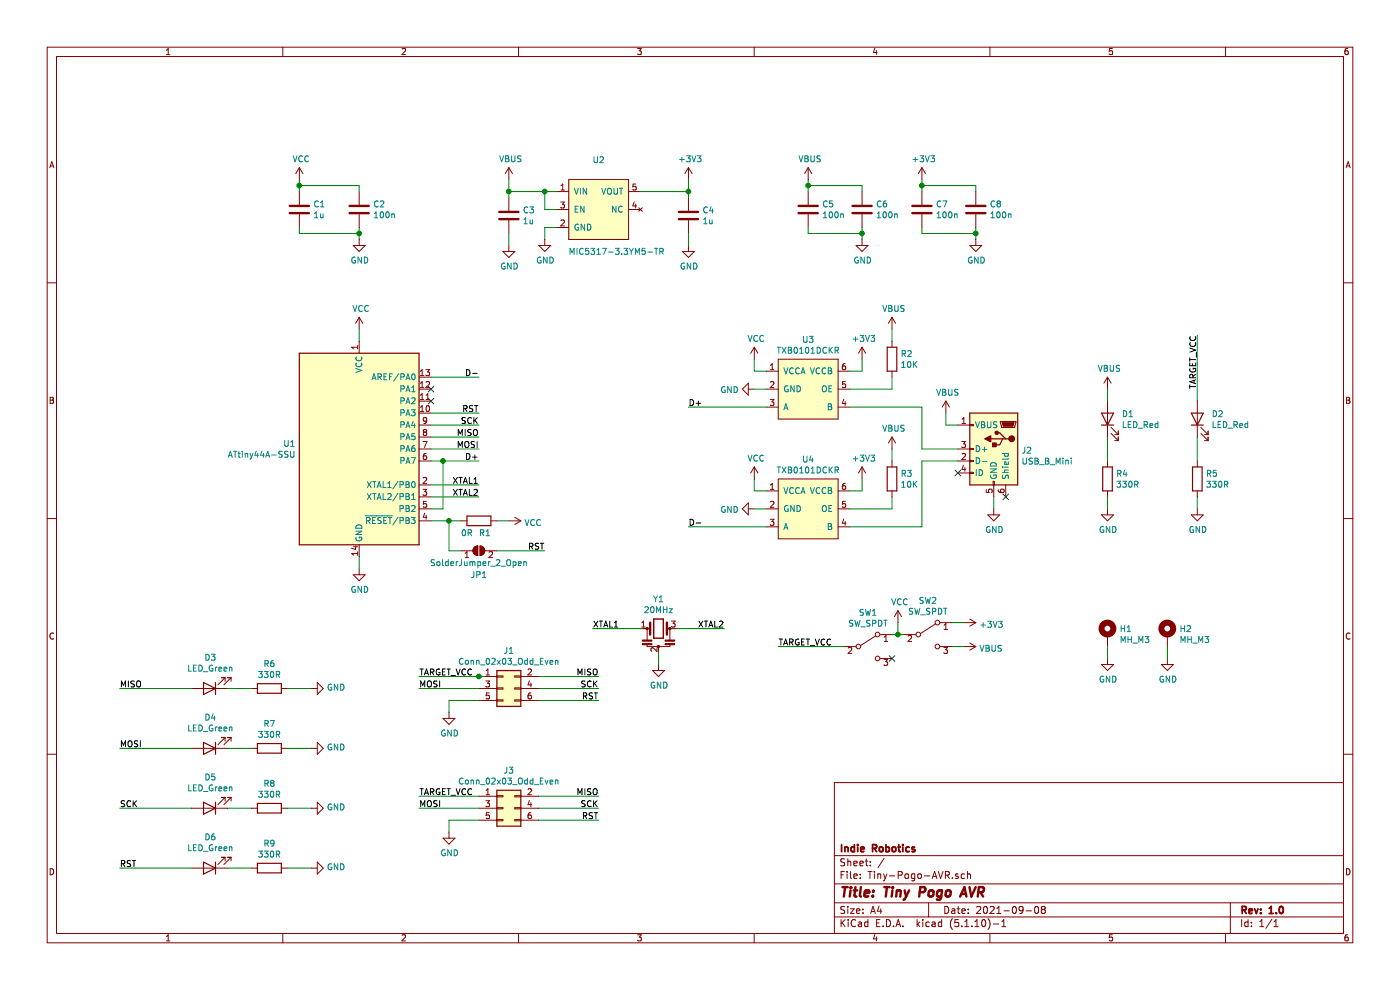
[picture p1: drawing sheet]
EESchema Schematic File Version 4
EELAYER 30 0
EELAYER END
$Descr A4 11693 8268
encoding utf-8
Sheet 1 1
Title "Tiny Pogo AVR"
Date "2021-09-08"
Rev "1.0"
Comp "Indie Robotics"
Comment1 ""
Comment2 ""
Comment3 ""
Comment4 ""
$EndDescr
$Comp
L MCU_Microchip_ATtiny:ATtiny44A-SSU U1
U 1 1
P 3000 3750
F 0 "U1" H 2470 3796 50  0000 R CNN
F 1 "ATtiny44A-SSU" H 2470 3705 50  0000 R CNN
F 2 "Package_SO:SOIC-14_3.9x8.7mm_P1.27mm" H 3000 3750 50  0001 C CIN
F 3 "http://ww1.microchip.com/downloads/en/DeviceDoc/doc8183.pdf" H 3000 3750 50  0001 C CNN
	1    3000 3750
	1    0    0    -1  
$EndComp
$Comp
L power:GND #PWR06
U 1 1
P 3000 4750
F 0 "#PWR06" H 3000 4500 50  0001 C CNN
F 1 "GND" H 3005 4577 50  0000 C CNN
F 2 "" H 3000 4750 50  0001 C CNN
F 3 "" H 3000 4750 50  0001 C CNN
	1    3000 4750
	1    0    0    -1  
$EndComp
$Comp
L HRG-KICAD-SCHEM-LIB:TXB0101DCKR U3
U 1 1
P 6750 3250
F 0 "U3" H 6750 3665 50  0000 C CNN
F 1 "TXB0101DCKR" H 6750 3574 50  0000 C CNN
F 2 "HRG-KICAD-FOOTP-LIB:SC70-6" H 8200 3450 50  0001 C CNN
F 3 "https://www.ti.com/lit/ds/symlink/txb0101.pdf" H 6750 3600 50  0001 C CNN
F 4 "no" H 6750 3250 50  0001 C CNN "Generic_Part"
F 5 "Texas Instruments" H 8600 3550 50  0001 C CNN "Manufacturer"
F 6 "TXB0101DCKR" H 8600 3550 50  0001 C CNN "Part_Number"
F 7 "1-Bit Bidirectional Level-Shifting and Voltage Translator" H 8600 3550 50  0001 C CNN "Description"
	1    6750 3250
	1    0    0    -1  
$EndComp
$Comp
L Connector:USB_B_Mini J2
U 1 1
P 8300 3750
F 0 "J2" H 8070 3739 50  0000 R CNN
F 1 "USB_B_Mini" H 8070 3648 50  0000 R CNN
F 2 "HRG-KICAD-FOOTP-LIB:USB_Mini-B_Wuerth_65100516121_Horizontal" H 8450 3700 50  0001 C CNN
F 3 "https://www.we-online.com/katalog/datasheet/65100516121.pdf" H 8450 3700 50  0001 C CNN
	1    8300 3750
	-1   0    0    -1  
$EndComp
$Comp
L HRG-KICAD-SCHEM-LIB:TXB0101DCKR U4
U 1 1
P 6750 4250
F 0 "U4" H 6750 4665 50  0000 C CNN
F 1 "TXB0101DCKR" H 6750 4574 50  0000 C CNN
F 2 "HRG-KICAD-FOOTP-LIB:SC70-6" H 8200 4450 50  0001 C CNN
F 3 "https://www.ti.com/lit/ds/symlink/txb0101.pdf" H 6750 4600 50  0001 C CNN
F 4 "no" H 6750 4250 50  0001 C CNN "Generic_Part"
F 5 "Texas Instruments" H 8600 4550 50  0001 C CNN "Manufacturer"
F 6 "TXB0101DCKR" H 8600 4550 50  0001 C CNN "Part_Number"
F 7 "1-Bit Bidirectional Level-Shifting and Voltage Translator" H 8600 4550 50  0001 C CNN "Description"
	1    6750 4250
	1    0    0    -1  
$EndComp
$Comp
L power:VBUS #PWR026
U 1 1
P 7900 3450
F 0 "#PWR026" H 7900 3300 50  0001 C CNN
F 1 "VBUS" H 7915 3623 50  0000 C CNN
F 2 "" H 7900 3450 50  0001 C CNN
F 3 "" H 7900 3450 50  0001 C CNN
	1    7900 3450
	1    0    0    -1  
$EndComp
Wire Wire Line
	7100 4100 7200 4100
Wire Wire Line
	7200 4100 7200 4000
Wire Wire Line
	8000 3550 7900 3550
Wire Wire Line
	7900 3550 7900 3450
Wire Wire Line
	7100 3100 7200 3100
Wire Wire Line
	7200 3100 7200 3000
$Comp
L power:VBUS #PWR07
U 1 1
P 4250 1500
F 0 "#PWR07" H 4250 1350 50  0001 C CNN
F 1 "VBUS" H 4265 1673 50  0000 C CNN
F 2 "" H 4250 1500 50  0001 C CNN
F 3 "" H 4250 1500 50  0001 C CNN
	1    4250 1500
	1    0    0    -1  
$EndComp
Wire Wire Line
	4250 1500 4250 1600
Wire Wire Line
	4250 1600 4550 1600
$Comp
L power:+3V3 #PWR012
U 1 1
P 5750 1500
F 0 "#PWR012" H 5750 1350 50  0001 C CNN
F 1 "+3V3" H 5765 1673 50  0000 C CNN
F 2 "" H 5750 1500 50  0001 C CNN
F 3 "" H 5750 1500 50  0001 C CNN
	1    5750 1500
	1    0    0    -1  
$EndComp
Wire Wire Line
	5350 1600 5750 1600
Wire Wire Line
	5750 1600 5750 1500
$Comp
L power:+3V3 #PWR021
U 1 1
P 7200 3000
F 0 "#PWR021" H 7200 2850 50  0001 C CNN
F 1 "+3V3" H 7215 3173 50  0000 C CNN
F 2 "" H 7200 3000 50  0001 C CNN
F 3 "" H 7200 3000 50  0001 C CNN
	1    7200 3000
	1    0    0    -1  
$EndComp
$Comp
L power:+3V3 #PWR022
U 1 1
P 7200 4000
F 0 "#PWR022" H 7200 3850 50  0001 C CNN
F 1 "+3V3" H 7215 4173 50  0000 C CNN
F 2 "" H 7200 4000 50  0001 C CNN
F 3 "" H 7200 4000 50  0001 C CNN
	1    7200 4000
	1    0    0    -1  
$EndComp
Wire Wire Line
	6400 4100 6300 4100
Wire Wire Line
	6300 4100 6300 4000
Wire Wire Line
	6400 3100 6300 3100
Wire Wire Line
	6300 3100 6300 3000
Wire Wire Line
	3000 2850 3000 2750
Wire Wire Line
	3000 4750 3000 4650
$Comp
L power:GND #PWR015
U 1 1
P 6300 3250
F 0 "#PWR015" H 6300 3000 50  0001 C CNN
F 1 "GND" V 6305 3122 50  0000 R CNN
F 2 "" H 6300 3250 50  0001 C CNN
F 3 "" H 6300 3250 50  0001 C CNN
	1    6300 3250
	0    1    1    0   
$EndComp
Wire Wire Line
	6300 3250 6400 3250
Wire Wire Line
	7100 3400 7700 3400
Wire Wire Line
	7700 3400 7700 3750
Wire Wire Line
	7700 3750 8000 3750
Wire Wire Line
	8000 3850 7700 3850
Wire Wire Line
	7700 3850 7700 4400
Wire Wire Line
	7700 4400 7100 4400
Wire Wire Line
	6400 3400 5750 3400
Wire Wire Line
	6400 4400 5750 4400
Text Label 5750 4400 0    50   ~ 0
D-
Text Label 5750 3400 0    50   ~ 0
D+
$Comp
L power:GND #PWR017
U 1 1
P 6300 4250
F 0 "#PWR017" H 6300 4000 50  0001 C CNN
F 1 "GND" V 6305 4122 50  0000 R CNN
F 2 "" H 6300 4250 50  0001 C CNN
F 3 "" H 6300 4250 50  0001 C CNN
	1    6300 4250
	0    1    1    0   
$EndComp
Wire Wire Line
	6300 4250 6400 4250
$Comp
L power:GND #PWR010
U 1 1
P 4550 2000
F 0 "#PWR010" H 4550 1750 50  0001 C CNN
F 1 "GND" H 4555 1827 50  0000 C CNN
F 2 "" H 4550 2000 50  0001 C CNN
F 3 "" H 4550 2000 50  0001 C CNN
	1    4550 2000
	1    0    0    -1  
$EndComp
Wire Wire Line
	4550 2000 4550 1900
$Comp
L power:GND #PWR030
U 1 1
P 8300 4250
F 0 "#PWR030" H 8300 4000 50  0001 C CNN
F 1 "GND" H 8305 4077 50  0000 C CNN
F 2 "" H 8300 4250 50  0001 C CNN
F 3 "" H 8300 4250 50  0001 C CNN
	1    8300 4250
	1    0    0    -1  
$EndComp
Wire Wire Line
	8300 4250 8300 4150
NoConn ~ 8400 4150
NoConn ~ 8000 3950
$Comp
L HRG-KICAD-SCHEM-LIB:MIC5317-3.3YM5-TR U2
U 1 1
P 5000 1750
F 0 "U2" H 5000 2165 50  0000 C CNN
F 1 "MIC5317-3.3YM5-TR" H 5150 1400 50  0000 C CNN
F 2 "HRG-KICAD-FOOTP-LIB:SOT-23-5" H 6500 1950 50  0001 C CNN
F 3 "http://ww1.microchip.com/downloads/en/DeviceDoc/MIC5317.pdf" H 5200 1450 50  0001 C CNN
F 4 "Microchip" H 7450 2100 50  0001 C CNN "Manufacturer"
F 5 "MIC5317-3.3YM5-TR" H 7450 2100 50  0001 C CNN "Part Number"
F 6 "no" H 7450 2100 50  0001 C CNN "Generic Part"
F 7 "Fixed LDO Voltage Regulator, 2.5V to 6V, 155mV drop, 3.3V/150mA out, SOT-23-5" H 7450 2100 50  0001 C CNN "Description"
	1    5000 1750
	1    0    0    -1  
$EndComp
Wire Wire Line
	4550 1900 4650 1900
Wire Wire Line
	4650 1750 4550 1750
Wire Wire Line
	4550 1750 4550 1600
Connection ~ 4550 1600
Wire Wire Line
	4550 1600 4650 1600
$Comp
L KEMET_SMD:1u_0603 C1
U 1 1
P 2500 1750
F 0 "C1" H 2615 1796 50  0000 L CNN
F 1 "1u" H 2615 1705 50  0000 L CNN
F 2 "Capacitor_SMD:C_0603_1608Metric" H 3400 1650 50  0001 C CNN
F 3 "https://api.kemet.com/component-edge/download/specsheet/C0603C105K8RACTU.pdf" H 2500 1750 50  0001 C CNN
F 4 "C0603C105K8RACTU" H 3150 1950 50  0001 C CNN "Part Number"
F 5 "no" H 2800 1550 50  0001 C CNN "Generic Part"
F 6 "1u, 0603, X7R, 10V" H 3150 1850 50  0001 C CNN "Description"
F 7 "KEMET" H 2900 1450 50  0001 C CNN "Manufacturer"
	1    2500 1750
	1    0    0    -1  
$EndComp
$Comp
L KEMET_SMD:100n_0603 C2
U 1 1
P 3000 1750
F 0 "C2" H 3115 1796 50  0000 L CNN
F 1 "100n" H 3115 1705 50  0000 L CNN
F 2 "Capacitor_SMD:C_0603_1608Metric" H 3900 1650 50  0001 C CNN
F 3 "https://api.kemet.com/component-edge/download/specsheet/C0603C104J5RACTU.pdf" H 3000 1750 50  0001 C CNN
F 4 "C0603C104J5RACTU" H 3650 1950 50  0001 C CNN "Part Number"
F 5 "no" H 3300 1550 50  0001 C CNN "Generic Part"
F 6 "100n, 0603, X7R, 50V" H 3650 1850 50  0001 C CNN "Description"
F 7 "KEMET" H 3400 1450 50  0001 C CNN "Manufacturer"
	1    3000 1750
	1    0    0    -1  
$EndComp
$Comp
L KEMET_SMD:1u_0603 C3
U 1 1
P 4250 1800
F 0 "C3" H 4365 1846 50  0000 L CNN
F 1 "1u" H 4365 1755 50  0000 L CNN
F 2 "Capacitor_SMD:C_0603_1608Metric" H 5150 1700 50  0001 C CNN
F 3 "https://api.kemet.com/component-edge/download/specsheet/C0603C105K8RACTU.pdf" H 4250 1800 50  0001 C CNN
F 4 "C0603C105K8RACTU" H 4900 2000 50  0001 C CNN "Part Number"
F 5 "no" H 4550 1600 50  0001 C CNN "Generic Part"
F 6 "1u, 0603, X7R, 10V" H 4900 1900 50  0001 C CNN "Description"
F 7 "KEMET" H 4650 1500 50  0001 C CNN "Manufacturer"
	1    4250 1800
	1    0    0    -1  
$EndComp
$Comp
L KEMET_SMD:1u_0603 C4
U 1 1
P 5750 1800
F 0 "C4" H 5865 1846 50  0000 L CNN
F 1 "1u" H 5865 1755 50  0000 L CNN
F 2 "Capacitor_SMD:C_0603_1608Metric" H 6650 1700 50  0001 C CNN
F 3 "https://api.kemet.com/component-edge/download/specsheet/C0603C105K8RACTU.pdf" H 5750 1800 50  0001 C CNN
F 4 "C0603C105K8RACTU" H 6400 2000 50  0001 C CNN "Part Number"
F 5 "no" H 6050 1600 50  0001 C CNN "Generic Part"
F 6 "1u, 0603, X7R, 10V" H 6400 1900 50  0001 C CNN "Description"
F 7 "KEMET" H 6150 1500 50  0001 C CNN "Manufacturer"
	1    5750 1800
	1    0    0    -1  
$EndComp
$Comp
L KEMET_SMD:100n_0603 C5
U 1 1
P 6750 1750
F 0 "C5" H 6865 1796 50  0000 L CNN
F 1 "100n" H 6865 1705 50  0000 L CNN
F 2 "Capacitor_SMD:C_0603_1608Metric" H 7650 1650 50  0001 C CNN
F 3 "https://api.kemet.com/component-edge/download/specsheet/C0603C104J5RACTU.pdf" H 6750 1750 50  0001 C CNN
F 4 "C0603C104J5RACTU" H 7400 1950 50  0001 C CNN "Part Number"
F 5 "no" H 7050 1550 50  0001 C CNN "Generic Part"
F 6 "100n, 0603, X7R, 50V" H 7400 1850 50  0001 C CNN "Description"
F 7 "KEMET" H 7150 1450 50  0001 C CNN "Manufacturer"
	1    6750 1750
	1    0    0    -1  
$EndComp
$Comp
L KEMET_SMD:100n_0603 C6
U 1 1
P 7200 1750
F 0 "C6" H 7315 1796 50  0000 L CNN
F 1 "100n" H 7315 1705 50  0000 L CNN
F 2 "Capacitor_SMD:C_0603_1608Metric" H 8100 1650 50  0001 C CNN
F 3 "https://api.kemet.com/component-edge/download/specsheet/C0603C104J5RACTU.pdf" H 7200 1750 50  0001 C CNN
F 4 "C0603C104J5RACTU" H 7850 1950 50  0001 C CNN "Part Number"
F 5 "no" H 7500 1550 50  0001 C CNN "Generic Part"
F 6 "100n, 0603, X7R, 50V" H 7850 1850 50  0001 C CNN "Description"
F 7 "KEMET" H 7600 1450 50  0001 C CNN "Manufacturer"
	1    7200 1750
	1    0    0    -1  
$EndComp
$Comp
L KEMET_SMD:100n_0603 C7
U 1 1
P 7700 1750
F 0 "C7" H 7815 1796 50  0000 L CNN
F 1 "100n" H 7815 1705 50  0000 L CNN
F 2 "Capacitor_SMD:C_0603_1608Metric" H 8600 1650 50  0001 C CNN
F 3 "https://api.kemet.com/component-edge/download/specsheet/C0603C104J5RACTU.pdf" H 7700 1750 50  0001 C CNN
F 4 "C0603C104J5RACTU" H 8350 1950 50  0001 C CNN "Part Number"
F 5 "no" H 8000 1550 50  0001 C CNN "Generic Part"
F 6 "100n, 0603, X7R, 50V" H 8350 1850 50  0001 C CNN "Description"
F 7 "KEMET" H 8100 1450 50  0001 C CNN "Manufacturer"
	1    7700 1750
	1    0    0    -1  
$EndComp
$Comp
L KEMET_SMD:100n_0603 C8
U 1 1
P 8150 1750
F 0 "C8" H 8265 1796 50  0000 L CNN
F 1 "100n" H 8265 1705 50  0000 L CNN
F 2 "Capacitor_SMD:C_0603_1608Metric" H 9050 1650 50  0001 C CNN
F 3 "https://api.kemet.com/component-edge/download/specsheet/C0603C104J5RACTU.pdf" H 8150 1750 50  0001 C CNN
F 4 "C0603C104J5RACTU" H 8800 1950 50  0001 C CNN "Part Number"
F 5 "no" H 8450 1550 50  0001 C CNN "Generic Part"
F 6 "100n, 0603, X7R, 50V" H 8800 1850 50  0001 C CNN "Description"
F 7 "KEMET" H 8550 1450 50  0001 C CNN "Manufacturer"
	1    8150 1750
	1    0    0    -1  
$EndComp
$Comp
L Kingbright:LED_Red_0603 D1
U 1 1
P 9250 3500
F 0 "D1" V 9289 3382 50  0000 R CNN
F 1 "LED_Red" V 9198 3382 50  0000 R CNN
F 2 "LED_SMD:LED_0603_1608Metric" H 10300 3850 50  0001 C CNN
F 3 "https://www.mouser.co.uk/datasheet/2/216/APT1608SRCPRV-226086.pdf" H 9250 3500 50  0001 C CNN
F 4 "APT1608SRCPRV" H 9900 3750 50  0001 C CNN "Part Number"
F 5 "no" H 9700 3650 50  0001 C CNN "Generic Part"
F 6 "Red 0603 LED" H 9950 3550 50  0001 C CNN "Description"
F 7 "Kingbright" H 9850 3450 50  0001 C CNN "Manufacturer"
	1    9250 3500
	0    -1   -1   0   
$EndComp
$Comp
L Vishay_Res_SMD:330R_0603 R4
U 1 1
P 9250 4000
F 0 "R4" H 9320 4046 50  0000 L CNN
F 1 "330R" H 9320 3955 50  0000 L CNN
F 2 "Resistor_SMD:R_0603_1608Metric" H 10100 4050 50  0001 C CNN
F 3 "https://www.vishay.com/docs/20043/crcwhpe3.pdf" H 9250 4000 50  0001 C CNN
F 4 "CRCW0603330RFKEAHP" H 9900 4250 50  0001 C CNN "Part Number"
F 5 "no" H 9550 3800 50  0001 C CNN "Generic Part"
F 6 "330R, 0603, 1%, 0.33W" H 9900 4150 50  0001 C CNN "Description"
F 7 "Vishay" H 9600 3950 50  0001 C CNN "Manufacturer"
	1    9250 4000
	1    0    0    -1  
$EndComp
$Comp
L power:VBUS #PWR031
U 1 1
P 9250 3250
F 0 "#PWR031" H 9250 3100 50  0001 C CNN
F 1 "VBUS" H 9265 3423 50  0000 C CNN
F 2 "" H 9250 3250 50  0001 C CNN
F 3 "" H 9250 3250 50  0001 C CNN
	1    9250 3250
	1    0    0    -1  
$EndComp
$Comp
L power:GND #PWR032
U 1 1
P 9250 4250
F 0 "#PWR032" H 9250 4000 50  0001 C CNN
F 1 "GND" H 9255 4077 50  0000 C CNN
F 2 "" H 9250 4250 50  0001 C CNN
F 3 "" H 9250 4250 50  0001 C CNN
	1    9250 4250
	1    0    0    -1  
$EndComp
Wire Wire Line
	9250 4250 9250 4150
Wire Wire Line
	9250 3850 9250 3650
Wire Wire Line
	9250 3350 9250 3250
$Comp
L Connector_Generic:Conn_02x03_Odd_Even J1
U 1 1
P 4200 5750
F 0 "J1" H 4250 6067 50  0000 C CNN
F 1 "Conn_02x03_Odd_Even" H 4250 5976 50  0000 C CNN
F 2 "HRG-KICAD-FOOTP-LIB:PogoPin 2x6" H 4200 5750 50  0001 C CNN
F 3 "~" H 4200 5750 50  0001 C CNN
	1    4200 5750
	1    0    0    -1  
$EndComp
Wire Wire Line
	4000 5750 3500 5750
Wire Wire Line
	4500 5750 5000 5750
Wire Wire Line
	5000 5850 4500 5850
Wire Wire Line
	5000 5650 4500 5650
$Comp
L power:GND #PWR03
U 1 1
P 3750 5950
F 0 "#PWR03" H 3750 5700 50  0001 C CNN
F 1 "GND" H 3755 5777 50  0000 C CNN
F 2 "" H 3750 5950 50  0001 C CNN
F 3 "" H 3750 5950 50  0001 C CNN
	1    3750 5950
	1    0    0    -1  
$EndComp
Wire Wire Line
	3750 5950 3750 5850
Wire Wire Line
	4000 5850 3750 5850
Text Label 3500 5750 0    50   ~ 0
MOSI
Text Label 5000 5650 2    50   ~ 0
MISO
Text Label 5000 5750 2    50   ~ 0
SCK
Text Label 5000 5850 2    50   ~ 0
RST
Wire Wire Line
	3600 3550 4000 3550
Wire Wire Line
	4000 3450 3600 3450
Wire Wire Line
	4000 3650 3600 3650
Text Label 4000 3650 2    50   ~ 0
MISO
Text Label 4000 3550 2    50   ~ 0
SCK
Text Label 4000 3450 2    50   ~ 0
RST
Wire Wire Line
	3600 3750 4000 3750
Text Label 4000 3750 2    50   ~ 0
MOSI
Wire Wire Line
	3600 3150 4000 3150
Text Label 4000 3150 2    50   ~ 0
D-
Text Label 4000 3850 2    50   ~ 0
D+
$Comp
L Vishay_Res_SMD:0R_0603 R1
U 1 1
P 4000 4350
F 0 "R1" V 4100 4400 50  0000 C CNN
F 1 "0R" V 4100 4250 50  0000 C CNN
F 2 "Resistor_SMD:R_0603_1608Metric" H 4850 4400 50  0001 C CNN
F 3 "https://www.mouser.co.uk/datasheet/2/427/crcwhpe3-1713858.pdf" H 4000 4350 50  0001 C CNN
F 4 "CRCW06030000Z0EAHP" H 4650 4600 50  0001 C CNN "Part Number"
F 5 "no" H 4300 4150 50  0001 C CNN "Generic Part"
F 6 "0R, 0603, 1%, 0.33W" H 4650 4500 50  0001 C CNN "Description"
F 7 "Vishay" H 4350 4300 50  0001 C CNN "Manufacturer"
	1    4000 4350
	0    1    1    0   
$EndComp
Wire Wire Line
	3850 4350 3750 4350
Wire Wire Line
	4250 4350 4150 4350
$Comp
L Jumper:SolderJumper_2_Open JP1
U 1 1
P 4000 4600
F 0 "JP1" H 4000 4400 50  0000 C CNN
F 1 "SolderJumper_2_Open" H 4000 4500 50  0000 C CNN
F 2 "Jumper:SolderJumper-2_P1.3mm_Open_Pad1.0x1.5mm" H 4000 4600 50  0001 C CNN
F 3 "~" H 4000 4600 50  0001 C CNN
	1    4000 4600
	1    0    0    -1  
$EndComp
Wire Wire Line
	3850 4600 3750 4600
Wire Wire Line
	3750 4600 3750 4350
Connection ~ 3750 4350
Wire Wire Line
	3750 4350 3600 4350
Text Label 4550 4600 2    50   ~ 0
RST
Wire Wire Line
	4550 4600 4150 4600
Wire Wire Line
	3600 4250 3700 4250
Wire Wire Line
	3700 4250 3700 3850
Wire Wire Line
	3700 3850 3600 3850
Wire Wire Line
	4000 3850 3700 3850
Connection ~ 3700 3850
$Comp
L Device:Resonator Y1
U 1 1
P 5500 5250
F 0 "Y1" H 5500 5498 50  0000 C CNN
F 1 "20MHz" H 5500 5407 50  0000 C CNN
F 2 "Crystal:Resonator_muRata_DSS6-3Pin_W7.0mm_H2.5mm" H 5475 5250 50  0001 C CNN
F 3 "https://www.farnell.com/datasheets/95544.pdf" H 5475 5250 50  0001 C CNN
F 4 "C20M000000L001" H 5500 5250 50  0001 C CNN "Part Number"
F 5 "AEL" H 5500 5250 50  0001 C CNN "Manufacturer"
F 6 "Resonator, Ceramic, 20 MHz, 3 Pin, ± 0.5%, AEL ZTT Series" H 5500 5250 50  0001 C CNN "Description"
	1    5500 5250
	1    0    0    -1  
$EndComp
Wire Wire Line
	3600 4050 4000 4050
Wire Wire Line
	3600 4150 4000 4150
Text Label 4000 4050 2    50   ~ 0
XTAL1
Text Label 4000 4150 2    50   ~ 0
XTAL2
Wire Wire Line
	5350 5250 4950 5250
Wire Wire Line
	5650 5250 6050 5250
Text Label 4950 5250 0    50   ~ 0
XTAL1
Text Label 6050 5250 2    50   ~ 0
XTAL2
$Comp
L power:GND #PWR011
U 1 1
P 5500 5550
F 0 "#PWR011" H 5500 5300 50  0001 C CNN
F 1 "GND" H 5505 5377 50  0000 C CNN
F 2 "" H 5500 5550 50  0001 C CNN
F 3 "" H 5500 5550 50  0001 C CNN
	1    5500 5550
	1    0    0    -1  
$EndComp
Wire Wire Line
	5500 5550 5500 5450
NoConn ~ 3600 3250
NoConn ~ 3600 3350
$Comp
L power:GND #PWR08
U 1 1
P 4250 2050
F 0 "#PWR08" H 4250 1800 50  0001 C CNN
F 1 "GND" H 4255 1877 50  0000 C CNN
F 2 "" H 4250 2050 50  0001 C CNN
F 3 "" H 4250 2050 50  0001 C CNN
	1    4250 2050
	1    0    0    -1  
$EndComp
Wire Wire Line
	4250 2050 4250 1950
$Comp
L power:GND #PWR013
U 1 1
P 5750 2050
F 0 "#PWR013" H 5750 1800 50  0001 C CNN
F 1 "GND" H 5755 1877 50  0000 C CNN
F 2 "" H 5750 2050 50  0001 C CNN
F 3 "" H 5750 2050 50  0001 C CNN
	1    5750 2050
	1    0    0    -1  
$EndComp
Wire Wire Line
	5750 2050 5750 1950
$Comp
L power:GND #PWR029
U 1 1
P 8150 2000
F 0 "#PWR029" H 8150 1750 50  0001 C CNN
F 1 "GND" H 8155 1827 50  0000 C CNN
F 2 "" H 8150 2000 50  0001 C CNN
F 3 "" H 8150 2000 50  0001 C CNN
	1    8150 2000
	1    0    0    -1  
$EndComp
Wire Wire Line
	8150 2000 8150 1950
$Comp
L power:GND #PWR04
U 1 1
P 3000 2000
F 0 "#PWR04" H 3000 1750 50  0001 C CNN
F 1 "GND" H 3005 1827 50  0000 C CNN
F 2 "" H 3000 2000 50  0001 C CNN
F 3 "" H 3000 2000 50  0001 C CNN
	1    3000 2000
	1    0    0    -1  
$EndComp
Wire Wire Line
	3000 2000 3000 1950
Wire Wire Line
	2500 1500 2500 1550
Wire Wire Line
	2500 1550 3000 1550
Wire Wire Line
	3000 1550 3000 1600
Connection ~ 2500 1550
Wire Wire Line
	2500 1550 2500 1600
Wire Wire Line
	3000 1950 2500 1950
Wire Wire Line
	2500 1950 2500 1900
Connection ~ 3000 1950
Wire Wire Line
	3000 1950 3000 1900
Wire Wire Line
	4250 1600 4250 1650
Connection ~ 4250 1600
Wire Wire Line
	5750 1650 5750 1600
Connection ~ 5750 1600
$Comp
L power:VBUS #PWR018
U 1 1
P 6750 1500
F 0 "#PWR018" H 6750 1350 50  0001 C CNN
F 1 "VBUS" H 6765 1673 50  0000 C CNN
F 2 "" H 6750 1500 50  0001 C CNN
F 3 "" H 6750 1500 50  0001 C CNN
	1    6750 1500
	1    0    0    -1  
$EndComp
$Comp
L power:GND #PWR020
U 1 1
P 7200 2000
F 0 "#PWR020" H 7200 1750 50  0001 C CNN
F 1 "GND" H 7205 1827 50  0000 C CNN
F 2 "" H 7200 2000 50  0001 C CNN
F 3 "" H 7200 2000 50  0001 C CNN
	1    7200 2000
	1    0    0    -1  
$EndComp
Wire Wire Line
	7200 2000 7200 1950
Wire Wire Line
	7700 1600 7700 1550
$Comp
L power:+3V3 #PWR025
U 1 1
P 7700 1500
F 0 "#PWR025" H 7700 1350 50  0001 C CNN
F 1 "+3V3" H 7715 1673 50  0000 C CNN
F 2 "" H 7700 1500 50  0001 C CNN
F 3 "" H 7700 1500 50  0001 C CNN
	1    7700 1500
	1    0    0    -1  
$EndComp
Wire Wire Line
	7700 1550 8150 1550
Wire Wire Line
	8150 1550 8150 1600
Connection ~ 7700 1550
Wire Wire Line
	7700 1550 7700 1500
Wire Wire Line
	8150 1950 7700 1950
Wire Wire Line
	7700 1950 7700 1900
Connection ~ 8150 1950
Wire Wire Line
	8150 1950 8150 1900
Wire Wire Line
	7200 1950 6750 1950
Wire Wire Line
	6750 1950 6750 1900
Connection ~ 7200 1950
Wire Wire Line
	7200 1950 7200 1900
Wire Wire Line
	7200 1600 7200 1550
Wire Wire Line
	7200 1550 6750 1550
Wire Wire Line
	6750 1550 6750 1500
Wire Wire Line
	6750 1600 6750 1550
Connection ~ 6750 1550
$Comp
L Vishay_Res_SMD:10K_0603 R2
U 1 1
P 7450 3000
F 0 "R2" H 7520 3046 50  0000 L CNN
F 1 "10K" H 7520 2955 50  0000 L CNN
F 2 "Resistor_SMD:R_0603_1608Metric" H 8300 3050 50  0001 C CNN
F 3 "https://www.vishay.com/docs/20043/crcwhpe3.pdf" H 7450 3000 50  0001 C CNN
F 4 "CRCW060310K0FKEAHP" H 8100 3250 50  0001 C CNN "Part Number"
F 5 "no" H 7750 2800 50  0001 C CNN "Generic Part"
F 6 "10K, 0603, 1%, 0.33W" H 8100 3150 50  0001 C CNN "Description"
F 7 "Vishay" H 7800 2950 50  0001 C CNN "Manufacturer"
	1    7450 3000
	1    0    0    -1  
$EndComp
$Comp
L Vishay_Res_SMD:10K_0603 R3
U 1 1
P 7450 4000
F 0 "R3" H 7520 4046 50  0000 L CNN
F 1 "10K" H 7520 3955 50  0000 L CNN
F 2 "Resistor_SMD:R_0603_1608Metric" H 8300 4050 50  0001 C CNN
F 3 "https://www.vishay.com/docs/20043/crcwhpe3.pdf" H 7450 4000 50  0001 C CNN
F 4 "CRCW060310K0FKEAHP" H 8100 4250 50  0001 C CNN "Part Number"
F 5 "no" H 7750 3800 50  0001 C CNN "Generic Part"
F 6 "10K, 0603, 1%, 0.33W" H 8100 4150 50  0001 C CNN "Description"
F 7 "Vishay" H 7800 3950 50  0001 C CNN "Manufacturer"
	1    7450 4000
	1    0    0    -1  
$EndComp
Wire Wire Line
	7100 4250 7450 4250
Wire Wire Line
	7450 4250 7450 4150
Wire Wire Line
	7100 3250 7450 3250
Wire Wire Line
	7450 3250 7450 3150
$Comp
L power:VBUS #PWR024
U 1 1
P 7450 3750
F 0 "#PWR024" H 7450 3600 50  0001 C CNN
F 1 "VBUS" H 7465 3923 50  0000 C CNN
F 2 "" H 7450 3750 50  0001 C CNN
F 3 "" H 7450 3750 50  0001 C CNN
	1    7450 3750
	1    0    0    -1  
$EndComp
$Comp
L power:VBUS #PWR023
U 1 1
P 7450 2750
F 0 "#PWR023" H 7450 2600 50  0001 C CNN
F 1 "VBUS" H 7465 2923 50  0000 C CNN
F 2 "" H 7450 2750 50  0001 C CNN
F 3 "" H 7450 2750 50  0001 C CNN
	1    7450 2750
	1    0    0    -1  
$EndComp
Wire Wire Line
	7450 2850 7450 2750
Wire Wire Line
	7450 3850 7450 3750
$Comp
L power:VCC #PWR05
U 1 1
P 3000 2750
F 0 "#PWR05" H 3000 2600 50  0001 C CNN
F 1 "VCC" H 3015 2923 50  0000 C CNN
F 2 "" H 3000 2750 50  0001 C CNN
F 3 "" H 3000 2750 50  0001 C CNN
	1    3000 2750
	1    0    0    -1  
$EndComp
$Comp
L power:VCC #PWR014
U 1 1
P 6300 3000
F 0 "#PWR014" H 6300 2850 50  0001 C CNN
F 1 "VCC" H 6315 3173 50  0000 C CNN
F 2 "" H 6300 3000 50  0001 C CNN
F 3 "" H 6300 3000 50  0001 C CNN
	1    6300 3000
	1    0    0    -1  
$EndComp
$Comp
L power:VCC #PWR09
U 1 1
P 4250 4350
F 0 "#PWR09" H 4250 4200 50  0001 C CNN
F 1 "VCC" V 4265 4478 50  0000 L CNN
F 2 "" H 4250 4350 50  0001 C CNN
F 3 "" H 4250 4350 50  0001 C CNN
	1    4250 4350
	0    1    1    0   
$EndComp
$Comp
L power:+3V3 #PWR027
U 1 1
P 8050 5200
F 0 "#PWR027" H 8050 5050 50  0001 C CNN
F 1 "+3V3" V 8065 5328 50  0000 L CNN
F 2 "" H 8050 5200 50  0001 C CNN
F 3 "" H 8050 5200 50  0001 C CNN
	1    8050 5200
	0    1    1    0   
$EndComp
$Comp
L power:VBUS #PWR028
U 1 1
P 8050 5400
F 0 "#PWR028" H 8050 5250 50  0001 C CNN
F 1 "VBUS" V 8065 5528 50  0000 L CNN
F 2 "" H 8050 5400 50  0001 C CNN
F 3 "" H 8050 5400 50  0001 C CNN
	1    8050 5400
	0    1    1    0   
$EndComp
$Comp
L Switch:SW_SPDT SW2
U 1 1
P 7750 5300
F 0 "SW2" H 7750 5585 50  0000 C CNN
F 1 "SW_SPDT" H 7750 5494 50  0000 C CNN
F 2 "HRG-KICAD-FOOTP-LIB:CAS-120-B-type" H 7750 5300 50  0001 C CNN
F 3 "https://www.farnell.com/datasheets/2705275.pdf" H 7750 5300 50  0001 C CNN
F 4 "CAS-120TB" H 7750 5300 50  0001 C CNN "Part Number"
F 5 "NIDEC" H 7750 5300 50  0001 C CNN "Manufacturer"
F 6 "Slide Switch, SPDT, On-On, Surface Mount, CAS Series, 100 mA" H 7750 5300 50  0001 C CNN "Description"
	1    7750 5300
	1    0    0    -1  
$EndComp
Wire Wire Line
	7500 5200 7500 5300
Wire Wire Line
	7950 5200 8050 5200
Wire Wire Line
	8050 5400 7950 5400
$Comp
L Switch:SW_SPDT SW1
U 1 1
P 7250 5400
F 0 "SW1" H 7250 5685 50  0000 C CNN
F 1 "SW_SPDT" H 7250 5594 50  0000 C CNN
F 2 "HRG-KICAD-FOOTP-LIB:CAS-120-B-type" H 7250 5400 50  0001 C CNN
F 3 "https://www.farnell.com/datasheets/2705275.pdf" H 7250 5400 50  0001 C CNN
F 4 "CAS-120TB" H 7250 5400 50  0001 C CNN "Part Number"
F 5 "NIDEC" H 7250 5400 50  0001 C CNN "Manufacturer"
F 6 "Slide Switch, SPDT, On-On, Surface Mount, CAS Series, 100 mA" H 7250 5400 50  0001 C CNN "Description"
	1    7250 5400
	1    0    0    -1  
$EndComp
Wire Wire Line
	7450 5300 7500 5300
NoConn ~ 7450 5500
$Comp
L Kingbright:LED_Red_0603 D2
U 1 1
P 10000 3500
F 0 "D2" V 10039 3382 50  0000 R CNN
F 1 "LED_Red" V 9948 3382 50  0000 R CNN
F 2 "LED_SMD:LED_0603_1608Metric" H 11050 3850 50  0001 C CNN
F 3 "https://www.mouser.co.uk/datasheet/2/216/APT1608SRCPRV-226086.pdf" H 10000 3500 50  0001 C CNN
F 4 "APT1608SRCPRV" H 10650 3750 50  0001 C CNN "Part Number"
F 5 "no" H 10450 3650 50  0001 C CNN "Generic Part"
F 6 "Red 0603 LED" H 10700 3550 50  0001 C CNN "Description"
F 7 "Kingbright" H 10600 3450 50  0001 C CNN "Manufacturer"
	1    10000 3500
	0    -1   -1   0   
$EndComp
$Comp
L Vishay_Res_SMD:330R_0603 R5
U 1 1
P 10000 4000
F 0 "R5" H 10070 4046 50  0000 L CNN
F 1 "330R" H 10070 3955 50  0000 L CNN
F 2 "Resistor_SMD:R_0603_1608Metric" H 10850 4050 50  0001 C CNN
F 3 "https://www.vishay.com/docs/20043/crcwhpe3.pdf" H 10000 4000 50  0001 C CNN
F 4 "CRCW0603330RFKEAHP" H 10650 4250 50  0001 C CNN "Part Number"
F 5 "no" H 10300 3800 50  0001 C CNN "Generic Part"
F 6 "330R, 0603, 1%, 0.33W" H 10650 4150 50  0001 C CNN "Description"
F 7 "Vishay" H 10350 3950 50  0001 C CNN "Manufacturer"
	1    10000 4000
	1    0    0    -1  
$EndComp
$Comp
L power:GND #PWR0101
U 1 1
P 10000 4250
F 0 "#PWR0101" H 10000 4000 50  0001 C CNN
F 1 "GND" H 10005 4077 50  0000 C CNN
F 2 "" H 10000 4250 50  0001 C CNN
F 3 "" H 10000 4250 50  0001 C CNN
	1    10000 4250
	1    0    0    -1  
$EndComp
Wire Wire Line
	10000 4250 10000 4150
Wire Wire Line
	10000 3850 10000 3650
$Comp
L power:VCC #PWR016
U 1 1
P 6300 4000
F 0 "#PWR016" H 6300 3850 50  0001 C CNN
F 1 "VCC" H 6315 4173 50  0000 C CNN
F 2 "" H 6300 4000 50  0001 C CNN
F 3 "" H 6300 4000 50  0001 C CNN
	1    6300 4000
	1    0    0    -1  
$EndComp
$Comp
L Connector_Generic:Conn_02x03_Odd_Even J3
U 1 1
P 4200 6750
F 0 "J3" H 4250 7067 50  0000 C CNN
F 1 "Conn_02x03_Odd_Even" H 4250 6976 50  0000 C CNN
F 2 "Connector_PinHeader_2.54mm:PinHeader_2x03_P2.54mm_Vertical" H 4200 6750 50  0001 C CNN
F 3 "~" H 4200 6750 50  0001 C CNN
	1    4200 6750
	1    0    0    -1  
$EndComp
Wire Wire Line
	4000 6750 3500 6750
Wire Wire Line
	4500 6750 5000 6750
Wire Wire Line
	5000 6850 4500 6850
Wire Wire Line
	5000 6650 4500 6650
$Comp
L power:GND #PWR0103
U 1 1
P 3750 6950
F 0 "#PWR0103" H 3750 6700 50  0001 C CNN
F 1 "GND" H 3755 6777 50  0000 C CNN
F 2 "" H 3750 6950 50  0001 C CNN
F 3 "" H 3750 6950 50  0001 C CNN
	1    3750 6950
	1    0    0    -1  
$EndComp
Wire Wire Line
	3750 6950 3750 6850
Wire Wire Line
	4000 6850 3750 6850
Text Label 3500 6750 0    50   ~ 0
MOSI
Text Label 5000 6650 2    50   ~ 0
MISO
Text Label 5000 6750 2    50   ~ 0
SCK
Text Label 5000 6850 2    50   ~ 0
RST
$Comp
L power:VCC #PWR0105
U 1 1
P 2500 1500
F 0 "#PWR0105" H 2500 1350 50  0001 C CNN
F 1 "VCC" H 2515 1673 50  0000 C CNN
F 2 "" H 2500 1500 50  0001 C CNN
F 3 "" H 2500 1500 50  0001 C CNN
	1    2500 1500
	1    0    0    -1  
$EndComp
$Comp
L Mechanical:MountingHole_Pad H1
U 1 1
P 9250 5300
F 0 "H1" H 9350 5349 50  0000 L CNN
F 1 "MH_M3" H 9350 5258 50  0000 L CNN
F 2 "MountingHole:MountingHole_3.2mm_M3_Pad_Via" H 9250 5300 50  0001 C CNN
F 3 "~" H 9250 5300 50  0001 C CNN
	1    9250 5300
	1    0    0    -1  
$EndComp
$Comp
L power:GND #PWR01
U 1 1
P 9250 5500
F 0 "#PWR01" H 9250 5250 50  0001 C CNN
F 1 "GND" H 9255 5327 50  0000 C CNN
F 2 "" H 9250 5500 50  0001 C CNN
F 3 "" H 9250 5500 50  0001 C CNN
	1    9250 5500
	1    0    0    -1  
$EndComp
Wire Wire Line
	9250 5500 9250 5400
$Comp
L Mechanical:MountingHole_Pad H2
U 1 1
P 9750 5300
F 0 "H2" H 9850 5349 50  0000 L CNN
F 1 "MH_M3" H 9850 5258 50  0000 L CNN
F 2 "MountingHole:MountingHole_3.2mm_M3_Pad_Via" H 9750 5300 50  0001 C CNN
F 3 "~" H 9750 5300 50  0001 C CNN
	1    9750 5300
	1    0    0    -1  
$EndComp
$Comp
L power:GND #PWR033
U 1 1
P 9750 5500
F 0 "#PWR033" H 9750 5250 50  0001 C CNN
F 1 "GND" H 9755 5327 50  0000 C CNN
F 2 "" H 9750 5500 50  0001 C CNN
F 3 "" H 9750 5500 50  0001 C CNN
	1    9750 5500
	1    0    0    -1  
$EndComp
Wire Wire Line
	9750 5500 9750 5400
Connection ~ 7500 5300
Wire Wire Line
	7500 5300 7550 5300
$Comp
L power:VCC #PWR036
U 1 1
P 7500 5200
F 0 "#PWR036" H 7500 5050 50  0001 C CNN
F 1 "VCC" H 7515 5373 50  0000 C CNN
F 2 "" H 7500 5200 50  0001 C CNN
F 3 "" H 7500 5200 50  0001 C CNN
	1    7500 5200
	1    0    0    -1  
$EndComp
Wire Wire Line
	7050 5400 6500 5400
Text Label 6500 5400 0    50   ~ 0
TARGET_VCC
Wire Wire Line
	4050 5650 4000 5650
Text Label 3500 5650 0    50   ~ 0
TARGET_VCC
Connection ~ 4000 5650
Wire Wire Line
	4000 5650 3500 5650
Text Label 3500 6650 0    50   ~ 0
TARGET_VCC
Wire Wire Line
	3500 6650 4000 6650
$Comp
L Kingbright:LED_Green_0603 D3
U 1 1
P 1750 5750
F 0 "D3" H 1743 5495 50  0000 C CNN
F 1 "LED_Green" H 1743 5586 50  0000 C CNN
F 2 "LED_SMD:LED_0603_1608Metric" H 2800 6100 50  0001 C CNN
F 3 "https://www.mouser.co.uk/datasheet/2/216/APT1608SGC-32861.pdf" H 1750 5750 50  0001 C CNN
F 4 "APT1608SGC" H 2400 6000 50  0001 C CNN "Part Number"
F 5 "no" H 2200 5900 50  0001 C CNN "Generic Part"
F 6 "Green 0603 LED" H 2450 5800 50  0001 C CNN "Description"
F 7 "Kingbright" H 2350 5700 50  0001 C CNN "Manufacturer"
	1    1750 5750
	-1   0    0    1   
$EndComp
$Comp
L Vishay_Res_SMD:330R_0603 R6
U 1 1
P 2250 5750
F 0 "R6" V 2043 5750 50  0000 C CNN
F 1 "330R" V 2134 5750 50  0000 C CNN
F 2 "Resistor_SMD:R_0603_1608Metric" H 3100 5800 50  0001 C CNN
F 3 "https://www.vishay.com/docs/20043/crcwhpe3.pdf" H 2250 5750 50  0001 C CNN
F 4 "CRCW0603330RFKEAHP" H 2900 6000 50  0001 C CNN "Part Number"
F 5 "no" H 2550 5550 50  0001 C CNN "Generic Part"
F 6 "330R, 0603, 1%, 0.33W" H 2900 5900 50  0001 C CNN "Description"
F 7 "Vishay" H 2600 5700 50  0001 C CNN "Manufacturer"
	1    2250 5750
	0    1    1    0   
$EndComp
$Comp
L power:GND #PWR02
U 1 1
P 2600 5750
F 0 "#PWR02" H 2600 5500 50  0001 C CNN
F 1 "GND" V 2605 5622 50  0000 R CNN
F 2 "" H 2600 5750 50  0001 C CNN
F 3 "" H 2600 5750 50  0001 C CNN
	1    2600 5750
	0    -1   -1   0   
$EndComp
Wire Wire Line
	1000 5750 1600 5750
Wire Wire Line
	1900 5750 2100 5750
Wire Wire Line
	2400 5750 2600 5750
$Comp
L Kingbright:LED_Green_0603 D4
U 1 1
P 1750 6250
F 0 "D4" H 1743 5995 50  0000 C CNN
F 1 "LED_Green" H 1743 6086 50  0000 C CNN
F 2 "LED_SMD:LED_0603_1608Metric" H 2800 6600 50  0001 C CNN
F 3 "https://www.mouser.co.uk/datasheet/2/216/APT1608SGC-32861.pdf" H 1750 6250 50  0001 C CNN
F 4 "APT1608SGC" H 2400 6500 50  0001 C CNN "Part Number"
F 5 "no" H 2200 6400 50  0001 C CNN "Generic Part"
F 6 "Green 0603 LED" H 2450 6300 50  0001 C CNN "Description"
F 7 "Kingbright" H 2350 6200 50  0001 C CNN "Manufacturer"
	1    1750 6250
	-1   0    0    1   
$EndComp
$Comp
L Vishay_Res_SMD:330R_0603 R7
U 1 1
P 2250 6250
F 0 "R7" V 2043 6250 50  0000 C CNN
F 1 "330R" V 2134 6250 50  0000 C CNN
F 2 "Resistor_SMD:R_0603_1608Metric" H 3100 6300 50  0001 C CNN
F 3 "https://www.vishay.com/docs/20043/crcwhpe3.pdf" H 2250 6250 50  0001 C CNN
F 4 "CRCW0603330RFKEAHP" H 2900 6500 50  0001 C CNN "Part Number"
F 5 "no" H 2550 6050 50  0001 C CNN "Generic Part"
F 6 "330R, 0603, 1%, 0.33W" H 2900 6400 50  0001 C CNN "Description"
F 7 "Vishay" H 2600 6200 50  0001 C CNN "Manufacturer"
	1    2250 6250
	0    1    1    0   
$EndComp
$Comp
L power:GND #PWR019
U 1 1
P 2600 6250
F 0 "#PWR019" H 2600 6000 50  0001 C CNN
F 1 "GND" V 2605 6122 50  0000 R CNN
F 2 "" H 2600 6250 50  0001 C CNN
F 3 "" H 2600 6250 50  0001 C CNN
	1    2600 6250
	0    -1   -1   0   
$EndComp
Wire Wire Line
	1000 6250 1600 6250
Wire Wire Line
	1900 6250 2100 6250
Wire Wire Line
	2400 6250 2600 6250
$Comp
L Kingbright:LED_Green_0603 D5
U 1 1
P 1750 6750
F 0 "D5" H 1743 6495 50  0000 C CNN
F 1 "LED_Green" H 1743 6586 50  0000 C CNN
F 2 "LED_SMD:LED_0603_1608Metric" H 2800 7100 50  0001 C CNN
F 3 "https://www.mouser.co.uk/datasheet/2/216/APT1608SGC-32861.pdf" H 1750 6750 50  0001 C CNN
F 4 "APT1608SGC" H 2400 7000 50  0001 C CNN "Part Number"
F 5 "no" H 2200 6900 50  0001 C CNN "Generic Part"
F 6 "Green 0603 LED" H 2450 6800 50  0001 C CNN "Description"
F 7 "Kingbright" H 2350 6700 50  0001 C CNN "Manufacturer"
	1    1750 6750
	-1   0    0    1   
$EndComp
$Comp
L Vishay_Res_SMD:330R_0603 R8
U 1 1
P 2250 6750
F 0 "R8" V 2043 6750 50  0000 C CNN
F 1 "330R" V 2134 6750 50  0000 C CNN
F 2 "Resistor_SMD:R_0603_1608Metric" H 3100 6800 50  0001 C CNN
F 3 "https://www.vishay.com/docs/20043/crcwhpe3.pdf" H 2250 6750 50  0001 C CNN
F 4 "CRCW0603330RFKEAHP" H 2900 7000 50  0001 C CNN "Part Number"
F 5 "no" H 2550 6550 50  0001 C CNN "Generic Part"
F 6 "330R, 0603, 1%, 0.33W" H 2900 6900 50  0001 C CNN "Description"
F 7 "Vishay" H 2600 6700 50  0001 C CNN "Manufacturer"
	1    2250 6750
	0    1    1    0   
$EndComp
$Comp
L power:GND #PWR034
U 1 1
P 2600 6750
F 0 "#PWR034" H 2600 6500 50  0001 C CNN
F 1 "GND" V 2605 6622 50  0000 R CNN
F 2 "" H 2600 6750 50  0001 C CNN
F 3 "" H 2600 6750 50  0001 C CNN
	1    2600 6750
	0    -1   -1   0   
$EndComp
Wire Wire Line
	1000 6750 1600 6750
Wire Wire Line
	1900 6750 2100 6750
Wire Wire Line
	2400 6750 2600 6750
$Comp
L Kingbright:LED_Green_0603 D6
U 1 1
P 1750 7250
F 0 "D6" H 1743 6995 50  0000 C CNN
F 1 "LED_Green" H 1743 7086 50  0000 C CNN
F 2 "LED_SMD:LED_0603_1608Metric" H 2800 7600 50  0001 C CNN
F 3 "https://www.mouser.co.uk/datasheet/2/216/APT1608SGC-32861.pdf" H 1750 7250 50  0001 C CNN
F 4 "APT1608SGC" H 2400 7500 50  0001 C CNN "Part Number"
F 5 "no" H 2200 7400 50  0001 C CNN "Generic Part"
F 6 "Green 0603 LED" H 2450 7300 50  0001 C CNN "Description"
F 7 "Kingbright" H 2350 7200 50  0001 C CNN "Manufacturer"
	1    1750 7250
	-1   0    0    1   
$EndComp
$Comp
L Vishay_Res_SMD:330R_0603 R9
U 1 1
P 2250 7250
F 0 "R9" V 2043 7250 50  0000 C CNN
F 1 "330R" V 2134 7250 50  0000 C CNN
F 2 "Resistor_SMD:R_0603_1608Metric" H 3100 7300 50  0001 C CNN
F 3 "https://www.vishay.com/docs/20043/crcwhpe3.pdf" H 2250 7250 50  0001 C CNN
F 4 "CRCW0603330RFKEAHP" H 2900 7500 50  0001 C CNN "Part Number"
F 5 "no" H 2550 7050 50  0001 C CNN "Generic Part"
F 6 "330R, 0603, 1%, 0.33W" H 2900 7400 50  0001 C CNN "Description"
F 7 "Vishay" H 2600 7200 50  0001 C CNN "Manufacturer"
	1    2250 7250
	0    1    1    0   
$EndComp
$Comp
L power:GND #PWR035
U 1 1
P 2600 7250
F 0 "#PWR035" H 2600 7000 50  0001 C CNN
F 1 "GND" V 2605 7122 50  0000 R CNN
F 2 "" H 2600 7250 50  0001 C CNN
F 3 "" H 2600 7250 50  0001 C CNN
	1    2600 7250
	0    -1   -1   0   
$EndComp
Wire Wire Line
	1000 7250 1600 7250
Wire Wire Line
	1900 7250 2100 7250
Wire Wire Line
	2400 7250 2600 7250
Text Label 1000 5750 0    50   ~ 0
MISO
Text Label 1000 6250 0    50   ~ 0
MOSI
Text Label 1000 6750 0    50   ~ 0
SCK
Text Label 1000 7250 0    50   ~ 0
RST
Text Label 10000 2800 3    50   ~ 0
TARGET_VCC
Wire Wire Line
	10000 2800 10000 3350
$EndSCHEMATC
